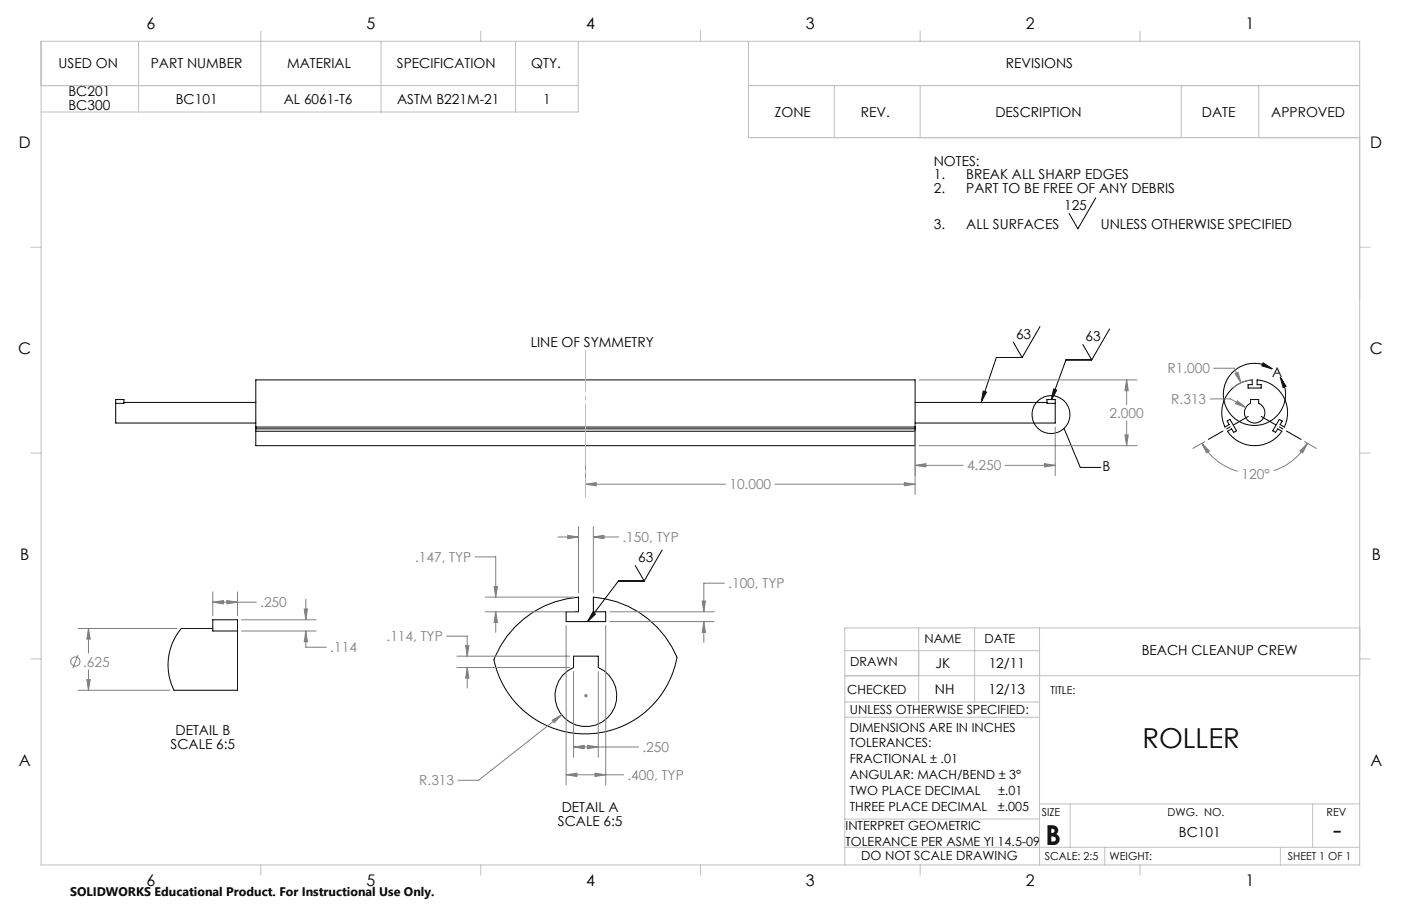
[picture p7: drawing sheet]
<svg xmlns="http://www.w3.org/2000/svg" width="432mm" height="279mm" viewBox="0 0 432 279" stroke-linecap="round" stroke-linejoin="round" font-family="sans-serif">
<g fill="none" stroke="#000" stroke-width=".31">
<path d="M337.7 61l-5.5 9.6-2.7-4.8M312.3 105.5l2.7 4.7M315 110.2h-7.9l-4.6 13.7M320.5 100.7l-5.5 9.5M324.7 119.9l1 .4-1.6 2.9zM333.7 106.2l2.8 4.8M336.5 111h-8l-4.4 12.2M342 101.5l-5.5 9.5M389.3 111.9l2.8 1.9-3.2-1zM392.1 113.8a9.6 9.6 0 0 0-14.9 5.8 9.6 9.6 0 0 0 11.2 11.4 9.6 9.6 0 0 0 6.2-14.7M394.6 116.3l1.8 2.8-.9 .4zM35.7 124.4v6.1h43.1"/>
<path d="M35.7 123.2h2.5v1.2h-2.5zM38.2 124.1h40.6M78.8 131.7v-14.5h203.2v14.5M78.8 133v4.4h203.2v-4.4M78.8 131.7h203.2M78.8 133h203.2M78.8 132.3h203.2M78.8 131.7v1.3M282 124.1h40.7M282 131.7v1.3M303 120.6l1 .3-1.5 3zM322.7 123.2h2.5v1.2h-2.5z"/>
<path d="M325.2 124.4v6.1h-43.2M327.9 132.1l5.1 12h6.3M379.4 120.2a10 10 0 0 1 6.5-3v1.4h-1.2v1.1h4v-1.1h-1.2v-1.4a10.2 10.2 0 0 1 8.4 14.5l-1.4-.7 .7-1.1-.9-.6-2 3.6 .9 .5 .6-1.1 1.3 .7a10.1 10.1 0 0 1-16.8 0l1.3-.7 .6 1.1 .9-.5-2-3.6-.9 .6 .6 1.1-1.3 .7a10.2 10.2 0 0 1 1.9-11.5zM385.4 123.2h2.5v1.2a3.2 3.2 0 0 1 1.3 4.8 3.2 3.2 0 0 1-5 0 3.2 3.2 0 0 1 1.2-4.8zM195.8 174.4l2.7 4.8M198.5 179.2h-7.9l-9.5 12.5M204 169.7l-5.5 9.5M65.6 193.8h-9.7l-1.5 2-1.8 4.1-.6 2.2-.2 2.5 .3 4 1.5 4.3h19.6v-18.3M65.6 191.1h7.6v3.5h-7.6zM158.6 193.4a30.3 30.3 0 0 1 19.7-9.3v4.6h-3.8v3h12.2v-3h-3.8v-4.6l3.6 .6a29.9 29.9 0 0 1 22.1 18.1l-.5 2.5-1.1 3.1-2.4 4.6-3.4 4.4-4.3 3.7-2.9 1.8-2.4 1.1-5.3 1.7-4.8 .6h-3l-3.4-.5-2.2-.4-3.8-1.4-3.4-1.7-2.5-1.7-4.3-3.9-2-2.5-1.8-2.9-1.7-3.8-1.2-4 2-4.2 2-3.1zM182.7 188.8l.8 .6-2.4 2.3zM176.8 202.4h7.6v3.4a9.5 9.5 0 0 1 3.7 14.6 9.5 9.5 0 0 1-15 0 9.5 9.5 0 0 1 3.7-14.6z"/>
<circle cx="323.9" cy="127.9" r="5.8"/>
</g>
<g fill="none" stroke="#808080" stroke-width=".31">
<path d="M283.3 117.2h67.1M347.2 117.2v7.6M347.2 117.2l.5 3.3h-1zM374.1 113.6h6.3l2.1 4.4M380.6 115.3l1-.5 .9 3.2zM386.2 117.1l-3.2 .7-1.6 .8-1.5 1.1M180.4 138.7v13.8M282 133v19.5M283.3 137.4h67.1M325.2 131.7v15M346.7 134.1h1l-.5 3.3zM347.2 129.8v7.6"/>
<path d="M370.4 136.7l2.3 2.4-.8 .6zM370.4 136.7a18.9 18.9 0 0 0 11.1 8.6M371.3 136.2l-3.6 2.1M372.9 123h6.4l4.7 2.7M381.4 123.6l2.6 2.1-3.2-1.2zM402.1 136.2l3.6 2.1M403 136.7l-1.5 3-.9-.6zM403 136.7a18.8 18.8 0 0 1-10.4 8.4M180.4 149.3l3.4-.5v1zM180.4 149.3h43.2M238.9 149.3h43.1M278.7 148.8l3.3 .5-3.3 .5z"/>
<path d="M282 143.5h14.9M282 143.5l3.4-.5v1zM309.8 143.5h15.4M321.9 143l3.3 .5-3.3 .5zM146.4 171.7h6.4v12.4M171.9 165.6h6.4M175 165.1l3.3 .5-3.3 .5zM178.3 162.4v20.5M182.9 162.4v20.5M182.9 165.6h7.8M182.9 165.6l3.3-.5v1zM223.3 179.8h-6.4v8.9"/>
<path d="M24.1 193.8h30.5M27.3 193.8l.5 3.3h-1zM27.3 193.8v7.6M65.6 185.7l3.3-.5v1zM65.6 182.5v7.4M65.6 185.7h13.4M69.9 185.2l3.3 .5-3.3 .5zM73.2 182.5v7.4M74.5 191.1h22.9M74.5 194.6h22.9M93.8 187.8h1l-.5 3.3zM94.3 194.6v5h6.3"/>
<path d="M94.3 184.8v6.3M94.3 194.6l.5 3.3h-1zM137.7 196.2h6.3v6.2M143.5 199.1h1l-.5 3.3zM149.6 184.1h27.4M149.6 188.7h27.4M152.3 180.9h1l-.5 3.2zM152.8 188.7l.5 3.2h-1zM152.8 188.7v6.3M174.5 193v49.1M186.7 193v49.1M188 188.7h32.1"/>
<path d="M188 191.7h32.1M216.4 185.3h1l-.5 3.4zM216.9 191.7v6.3M216.9 191.7l.5 3.3h-1zM24.1 202l-1.7 4M24.1 212.9h28.3M26.8 209.5h1l-.5 3.4zM27.3 206.6v6.3M140.8 202.4h34.7M140.8 205.8h34.7M144 205.8v6.4M144 205.8l.5 3.3h-1z"/>
<path d="M176.8 207.1v26.4M180.1 214.6h1M180.2 214.2l.7 .7M180.6 214.1v1M180.9 214.2l-.7 .7M184.4 207.1v26.4M170.2 222.1l2.9-1.6-2.3 2.4zM173.1 220.5l-25.6 20.1h-6.4M174.5 238.9l3.3-.5v1.1zM174.5 238.9h17.7M176.8 230.4l3.3-.5v1zM176.8 230.4h20"/>
<path d="M181.1 229.9l3.3 .5-3.3 .5zM183.4 238.4l3.3 .5-3.3 .6z"/>
<circle cx="23.2" cy="204" r="1.41"/>
</g>
<path d="M384.7 128.4l-12.3 7.1M401 135.5l-12.3-7.1" fill="none" stroke="#000" stroke-width=".31" stroke-dasharray="15.2 1.3 1.3 1.3" stroke-dashoffset="10"/>
<path d="M180.5 137.4v16" fill="none" stroke="#c0c0c0" stroke-width=".31" stroke-dasharray="15.2 1.3 1.3 1.3" stroke-dashoffset="9.2"/>
<path d="M180.5 137.4v-29.2" fill="none" stroke="#c0c0c0" stroke-width=".31" stroke-dasharray="15.2 1.3 1.3 1.3" stroke-dashoffset="2.5"/>
<g fill="none" stroke="#c0c0c0" stroke-width=".31">
<path d="M12.7 12.7h406.4v254h-406.4zM42.7 12.7v21.8M80.4 9.6v24.9M117.4 12.7v21.8M148.2 9.6v3.1M158.9 12.7v21.8M178.2 12.7v21.8h-165.5M215.9 9.5v3.2M230.7 12.7v29.7h188.4M283.6 9.6v3.1M351.4 9.6v3.1M12.7 26.4h165.5"/>
<path d="M230.7 26.4h188.4M257.1 26.4v16M283.6 26.4v16M364.1 26.4v16M387.9 26.4v16M9.5 76.2h3.2M419.1 76.2h3.2M9.5 139.7h3.2M419.1 139.7h3.2M283.1 193.6v22.9M300.4 193.6v22.9M320.4 193.6v73.1"/>
<path d="M419.1 193.6h-158.7v73.1M9.5 203.2h3.2M260.4 200.7h60M260.4 208.4h158.7M260.4 216.5h60M419.1 203.2h3.2M260.4 221.2h60M260.4 252.6h60M320.4 247.9h98.7M329.8 247.9v13.4M404.6 247.9v13.4M80.4 266.7v3.2"/>
<path d="M148.2 266.7v3.2M215.9 266.7v3.2M260.4 261.3h158.7M283.6 266.7v3.2M340.5 261.3v5.4M351.4 266.7v3.2M394.6 261.3v5.4"/>
</g>
<path d="M324.7 119.9l1 .4-1.6 2.9zM389.3 111.9l2.8 1.9-3.2-1zM394.6 116.3l1.8 2.8-.9 .4zM182.7 188.8l.8 .6-2.4 2.3zM303 120.6l1 .3-1.5 3z" fill="#000"/>
<g fill="#808080">
<path d="M180.4 149.3l3.4-.5v1zM278.7 148.8l3.3 .5-3.3 .5z"/>
<path d="M346.7 134.1h1l-.5 3.3zM347.2 117.2l.5 3.3h-1zM282 143.5l3.4-.5v1zM321.9 143l3.3 .5-3.3 .5zM370.4 136.7l2.3 2.4-.8 .6zM403 136.7l-1.5 3-.9-.6zM380.6 115.3l1.9 2.7-.9-3.2zM381.4 123.6l-.6 .9 3.2 1.2zM152.3 180.9h1l-.5 3.2zM152.8 188.7l.5 3.2h-1zM216.4 185.3h1l-.5 3.4zM216.9 191.7l.5 3.3h-1zM174.5 238.9l3.3-.5v1.1zM183.4 238.4l3.3 .5-3.3 .6zM176.8 230.4l3.3-.5v1zM181.1 229.9l3.3 .5-3.3 .5zM143.5 199.1h1l-.5 3.3zM144 205.8l.5 3.3h-1zM170.2 222.1l.6 .8 2.3-2.4zM175 165.1l3.3 .5-3.3 .5zM182.9 165.6l3.3-.5v1zM93.8 187.8h1l-.5 3.3zM94.3 194.6l.5 3.3h-1zM27.3 193.8l.5 3.3h-1zM26.8 209.5h1l-.5 3.4zM65.6 185.7l3.3-.5v1zM69.9 185.2l3.3 .5-3.3 .5z"/>
</g>
<g font-size="8.5">
<text x="352.1" y="230.8">ROLLER</text>
<text x="322.3" y="260.7">B</text>
<text x="410.8" y="258.9">-</text>
</g>
<g font-size="4.9">
<text x="45.2" y="8.9">6</text>
<text x="112.9" y="8.9">5</text>
<text x="180.7" y="8.9">4</text>
<text x="248.4" y="8.9">3</text>
<text x="316.1" y="8.9">2</text>
<text x="383.9" y="8.9">1</text>
<text x="5.8" y="45.8">D</text>
<text x="422.3" y="45.8">D</text>
<text x="5.6" y="109.3">C</text>
<text x="422.2" y="109.3">C</text>
<text x="6.2" y="172.8">B</text>
<text x="422.8" y="172.8">B</text>
<text x="5.8" y="236.3">A</text>
<text x="422.4" y="236.3">A</text>
<text x="45.2" y="273.1">6</text>
<text x="112.9" y="273.1">5</text>
<text x="180.7" y="273.1">4</text>
<text x="248.4" y="273.1">3</text>
<text x="316.1" y="273.1">2</text>
<text x="383.9" y="273.1">1</text>
</g>
<g font-size="4.2">
<text x="18.1" y="20.8">USED ON</text>
<text x="46.5" y="20.8">PART NUMBER</text>
<text x="88.5" y="20.8">MATERIAL</text>
<text x="122.3" y="20.8">SPECIFICATION</text>
<text x="163.7" y="20.8">QTY.</text>
<text x="310" y="20.8">REVISIONS</text>
<text x="21.1" y="29.8">BC201</text>
<text x="21.1" y="33.9">BC300</text>
<text x="54.2" y="32">BC101</text>
<text x="87.4" y="32">AL 6061-T6</text>
<text x="122.4" y="32">ASTM B221M-21</text>
<text x="167.4" y="32">1</text>
<text x="238.8" y="35.9">ZONE</text>
<text x="265.3" y="35.9">REV.</text>
<text x="306.8" y="35.9">DESCRIPTION</text>
<text x="370.4" y="35.9">DATE</text>
<text x="391.8" y="35.9">APPROVED</text>
<text x="287.8" y="51.2">NOTES:</text>
<text x="287.8" y="55.3">1.</text>
<text x="287.8" y="59.5">2.</text>
<text x="297.8" y="55.3">BREAK ALL SHARP EDGES</text>
<text x="297.8" y="59.5">PART TO BE FREE OF ANY DEBRIS</text>
<text x="328" y="64.9">125</text>
<text x="287.8" y="70.6">3.</text>
<text x="297.8" y="70.6">ALL SURFACES</text>
<text x="339.2" y="70.6">UNLESS OTHERWISE SPECIFIED</text>
<text x="163.6" y="107.1">LINE OF SYMMETRY</text>
<text x="313.2" y="104.5">63</text>
<text x="334.6" y="105.3">63</text>
<text x="392.1" y="116.2">A</text>
<text x="339.8" y="145.3">B</text>
<text x="196.7" y="173.5">63</text>
<text x="351.9" y="202.1">BEACH CLEANUP CREW</text>
<text x="288.3" y="206">JK</text>
<text x="304.7" y="206">12/11</text>
<text x="288.1" y="214.1">NH</text>
<text x="304.7" y="214.1">12/13</text>
<text x="54.1" y="226.7">DETAIL B</text>
<text x="52.6" y="230.8">SCALE 6:5</text>
<text x="173.1" y="250.4">DETAIL A</text>
<text x="171.9" y="254.6">SCALE 6:5</text>
<text x="363.3" y="258.2">BC101</text>
</g>
<g font-size="4.2" fill="#808080">
<text x="359.8" y="115.2">R1.000</text>
<text x="361" y="124.6">R.313</text>
<text x="342" y="128.9">2.000</text>
<text x="298" y="145.1">4.250</text>
<text x="382.7" y="147.7">120°</text>
<text x="224.8" y="150.9">10.000</text>
<text x="191.9" y="167.2">.150, TYP</text>
<text x="127.9" y="173.3">.147, TYP</text>
<text x="224.5" y="181.4">.100, TYP</text>
<text x="80.2" y="187.3">.250</text>
<text x="119.1" y="197.8">.114, TYP</text>
<text x="101.8" y="201.2">.114</text>
<text x="25.6" y="205.6">.625</text>
<text x="198" y="232">.250</text>
<text x="129.2" y="242.2">R.313</text>
<text x="193.4" y="240.5">.400, TYP</text>
</g>
<g font-size="3.9">
<text x="284.9" y="198.3">NAME</text>
<text x="303.4" y="198.3">DATE</text>
<text x="262" y="205.5">DRAWN</text>
<text x="261.1" y="213.9">CHECKED</text>
<text x="261.9" y="220.3">UNLESS OTHERWISE SPECIFIED:</text>
<text x="261.9" y="225.6">DIMENSIONS ARE IN INCHES</text>
<text x="261.9" y="230.5">TOLERANCES:</text>
<text x="261.9" y="235.4">FRACTIONAL ± .01</text>
<text x="261.9" y="240.3">ANGULAR: MACH/BEND ± 3°</text>
<text x="261.9" y="245.1">TWO PLACE DECIMAL</text>
<text x="307.6" y="245.1">±.01</text>
<text x="261.9" y="250">THREE PLACE DECIMAL</text>
<text x="307.5" y="250">±.005</text>
<text x="260.6" y="255.9">INTERPRET GEOMETRIC</text>
<text x="260.6" y="260.8">TOLERANCE PER ASME YI 14.5-09</text>
<text x="265.5" y="265.2">DO NOT SCALE DRAWING</text>
</g>
<text font-size="3.8" x="21.6" y="276.3">SOLIDWORKS Educational Product. For Instructional Use Only.</text>
<g font-size="3.4">
<text x="323.8" y="214">TITLE:</text>
<text x="321.1" y="251.6">SIZE</text>
<text x="359.9" y="251.6">DWG. NO.</text>
<text x="408.9" y="251.7">REV</text>
<text x="322" y="265.2">SCALE: 2:5</text>
<text x="342" y="265.2">WEIGHT:</text>
<text x="396.9" y="265.2">SHEET 1 OF 1</text>
</g>
</svg>
